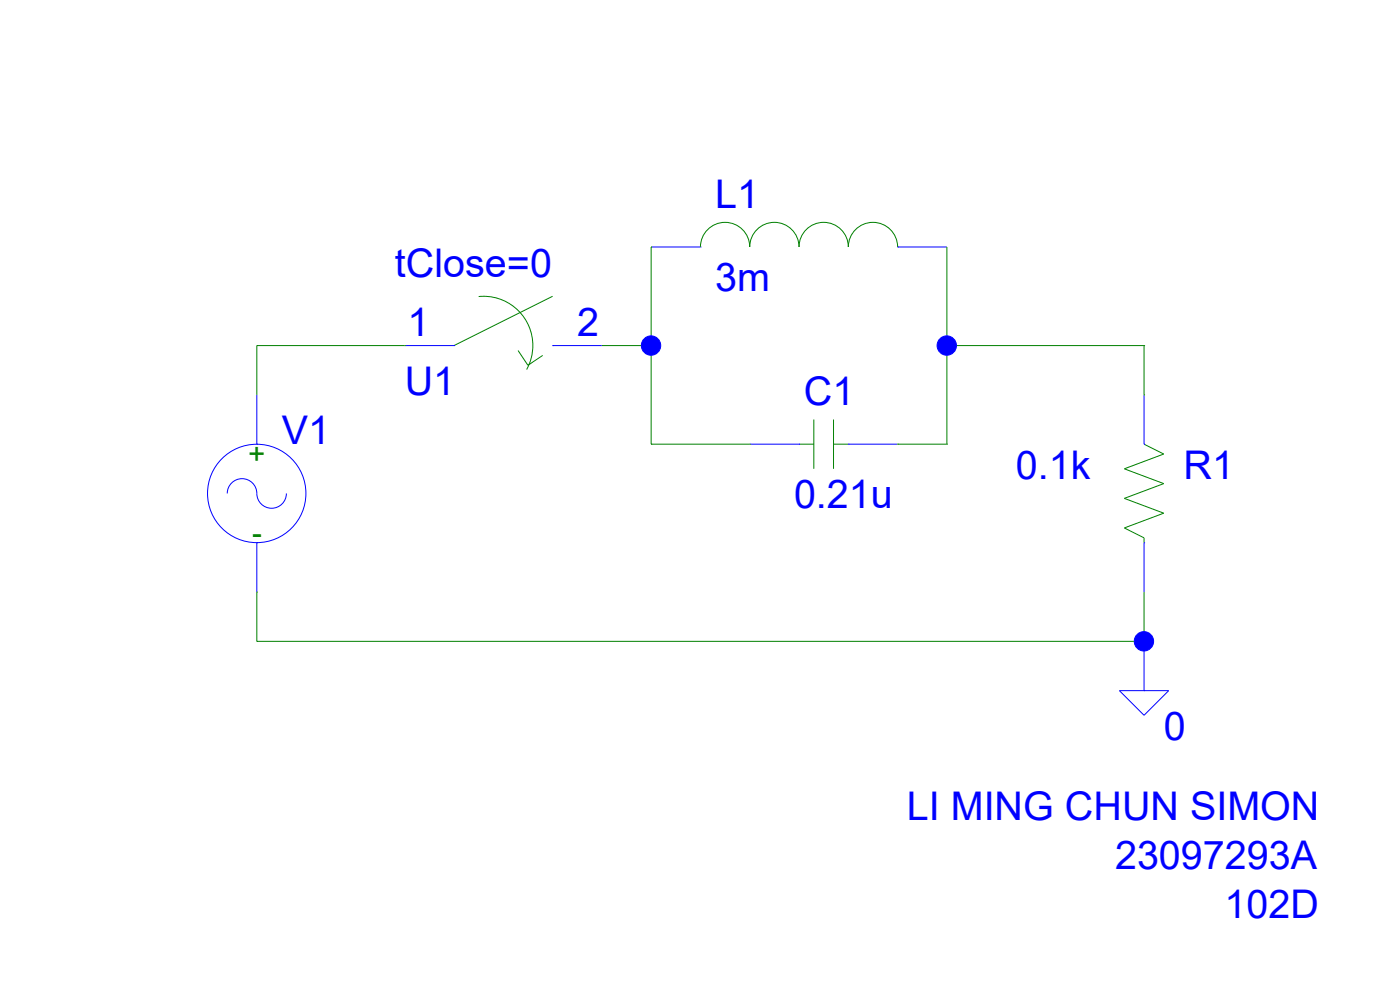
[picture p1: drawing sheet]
<svg xmlns="http://www.w3.org/2000/svg" width="297mm" height="210mm" viewBox="0 0 297 210" stroke-linecap="round" stroke-linejoin="round" font-family="sans-serif">
<g fill="none" stroke="#008000" stroke-width=".21">
<path d="M138.1 52.4h.1M138.1 52.4v41.8M148.6 52.4a5.2 5.2 0 0 1 5.2-5.2 5.2 5.2 0 0 1 5.2 5.2 5.2 5.2 0 0 1 5.3-5.2 5.2 5.2 0 0 1 5.2 5.2 5.2 5.2 0 0 1 5.2-5.2 5.2 5.2 0 0 1 5.3 5.2 5.2 5.2 0 0 1 5.2-5.2 5.2 5.2 0 0 1 5.2 5.2M200.9 52.4v41.8M54.5 73.3h.1M54.5 73.3h31.4M54.5 73.3v10.5M85.9 73.3h.1M101.5 62.9a10.5 10.5 0 0 1 10.2 15.5M109.9 74.4l2.1 3.1 3.1-2.1M117.2 62.8l-20.9 10.5M127.7 73.3h10.4"/>
<path d="M138.1 73.3h.1M200.9 73.3h.1M200.9 73.3h41.8M242.7 73.3h.1M242.7 73.3v10.5M138.1 94.2h.1M138.1 94.2h20.9M159 94.2h.1M169.5 94.2h3.1M172.6 89v10.4M176.8 89v10.4M176.8 94.2h3.2"/>
<path d="M190.4 94.2h.1M190.4 94.2h10.5M200.9 94.2h.1M242.7 83.8h.1M242.7 94.2l4.2 2.1-8.4 3.1 8.4 3.2-8.4 3.1 8.4 3.2-8.4 3.1 4.2 2.1v1M54.5 136h.1M54.5 125.6h.1M54.5 136h188.2M54.5 125.6v10.4M242.7 136h.1M242.7 125.6v10.4"/>
</g>
<g fill="none" stroke="#00f" stroke-width=".21">
<path d="M138.1 52.4h10.5M148.6 52.4h.1M190.4 52.4h.1M190.4 52.4h10.5M85.9 73.3h10.4M96.3 73.3h.1M117.2 73.3h.1M117.2 73.3h10.5M54.5 94.2h.1M54.5 83.8v10.4M159 94.2h10.5M169.5 94.2h.1"/>
<path d="M180 94.2h.1M180 94.2h10.4M242.7 94.2h.1M242.7 83.8v10.4M48.2 104.7a3.1 3.1 0 0 1 3.1-3.2 3.1 3.1 0 0 1 3.2 3.2 3.1 3.1 0 0 0 3.1 3.1 3.1 3.1 0 0 0 3.2-3.1M54.5 115.1h.1M54.5 115.1v10.5M242.7 115.1h.1M242.7 115.1v10.5M242.7 136v10.5M237.5 146.5h10.4l-5.2 5.2zM242.7 146.5h.1"/>
<circle cx="54.5" cy="104.7" r="10.4"/>
</g>
<g fill="#00f" stroke="#00f" stroke-width=".21">
<circle cx="242.7" cy="136" r="2.05"/>
<circle cx="138.1" cy="73.3" r="2.05"/>
<circle cx="200.9" cy="73.3" r="2.05"/>
</g>
<g font-size="8.4" fill="#00f">
<text x="151.7" y="44">L1</text>
<text x="83.8" y="58.7">tClose=0</text>
<text x="151.7" y="61.8">3m</text>
<text x="86.4" y="71.2">1</text>
<text x="122.5" y="71.2">2</text>
<text x="85.8" y="83.8">U1</text>
<text x="170.6" y="85.9">C1</text>
<text x="59.8" y="94.2">V1</text>
<text x="215.5" y="101.6">0.1k</text>
<text x="251.1" y="101.6">R1</text>
<text x="168.4" y="107.8">0.21u</text>
<text x="246.9" y="157">0</text>
<text x="192.4" y="173.9">LI MING CHUN SIMON</text>
<text x="236.5" y="184.3">23097293A</text>
<text x="259.8" y="194.8">102D</text>
</g>
<g font-size="6.3" fill="#008000">
<text x="52.7" y="98.4">+</text>
<text x="53.5" y="115.1">-</text>
</g>
</svg>
